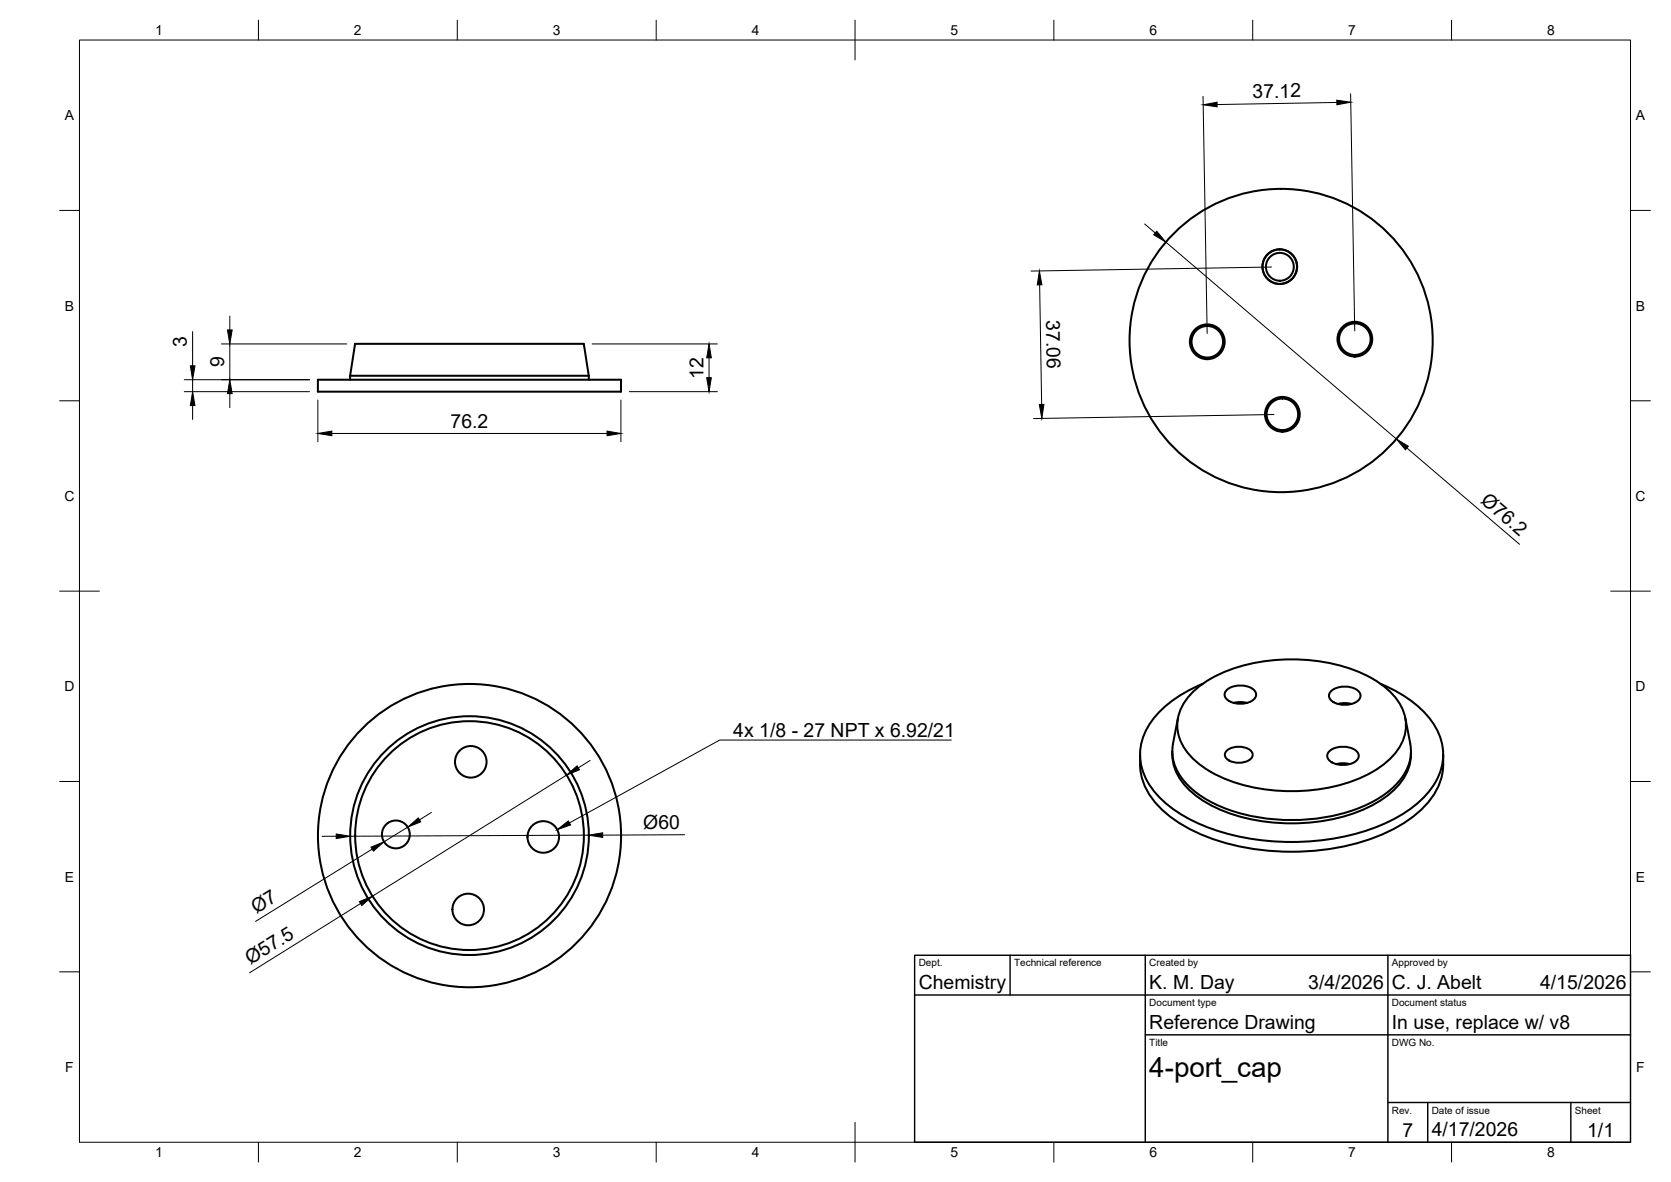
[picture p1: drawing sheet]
<svg xmlns="http://www.w3.org/2000/svg" width="420mm" height="297mm" viewBox="0 0 420 297" stroke-linecap="round" stroke-linejoin="round" font-family="sans-serif">
<!-- layer: Visible -->
<g fill="none" stroke="#000" stroke-width=".51">
<path d="M79.9 95.4h76.2v3h-76.2zM88 94.4h60M148 94.4l-1.2-8h-57.5l-1.3 8v1M148 94.4v1M300 173.9a32.8 32.8 0 0 1 18.2-7.8 44.6 44.6 0 0 1 26.9 4.5 15.6 15.6 0 0 1 8.2 9.7 11.2 11.2 0 0 1-3.7 10.3 32.8 32.8 0 0 1-18.3 7.8 44.6 44.6 0 0 1-26.9-4.4 15.6 15.6 0 0 1-8.2-9.7 11.2 11.2 0 0 1 3.8-10.4zM302.4 171.8a27 27 0 0 0-14.2 11.7 13.6 13.6 0 0 0 2.1 15.5 34.9 34.9 0 0 0 18.1 10.5 61.7 61.7 0 0 0 40.6-2.9 25 25 0 0 0 12.7-11.6 13.9 13.9 0 0 0-3.1-15.5 31.2 31.2 0 0 0-11.5-7.7M308.5 173.3a5.5 5.5 0 0 1 7.1 .5 1.93 1.93 0 0 1-1.5 2.7 5.5 5.5 0 0 1-6-1.2 1.5 1.5 0 0 1 .4-2zM310.2 176.6l1.7-.2 1.7 .2M334.8 173.6a5.5 5.5 0 0 1 7.1 .5 1.93 1.93 0 0 1-1.6 2.7 5.5 5.5 0 0 1-5.9-1.2 1.5 1.5 0 0 1 .4-2zM336.5 176.9l1.6-.2 1.7 .2M286.7 189.6a16.2 16.2 0 0 0 6.1 14.4 44.1 44.1 0 0 0 23.6 9.5 58.4 58.4 0 0 0 35.3-5.9 22.5 22.5 0 0 0 10.3-10.7 16.4 16.4 0 0 0 .9-7.3M294.8 188.8a12.3 12.3 0 0 0 4.5 9.9 35.3 35.3 0 0 0 20.6 8 45.4 45.4 0 0 0 26.1-4.9 16.9 16.9 0 0 0 8.4-9.4l.3-1.4 .1-2.2"/>
<path d="M296.2 180.5l-1.3 6.4a12.2 12.2 0 0 0 4.9 11.5 37.2 37.2 0 0 0 21.3 7.6 44.5 44.5 0 0 0 26.1-5.7 14.6 14.6 0 0 0 7.6-10.9l-.2-2.5-1.2-6.4M308.5 188.6a4.9 4.9 0 0 1 6.3 .4 1.72 1.72 0 0 1-1.5 2.4 4.7 4.7 0 0 1-5.1-1.1 1.32 1.32 0 0 1 .3-1.7zM334.3 188.7a5.5 5.5 0 0 1 7.1 .5 1.93 1.93 0 0 1-1.5 2.7 5.5 5.5 0 0 1-6-1.2 1.5 1.5 0 0 1 .4-2zM336 192l1.7-.2 1.7 .2"/>
<circle cx="321.8" cy="67" r="4.3"/>
<circle cx="321.8" cy="67" r="4.4"/>
<circle cx="321.8" cy="67.1" r="3.5"/>
<circle cx="303.6" cy="85.9" r="4"/>
<circle cx="303.6" cy="85.9" r="4.2"/>
<circle cx="303.6" cy="85.9" r="4.4"/>
<circle cx="322.1" cy="85.6" r="38.1"/>
<circle cx="340.7" cy="85.2" r="4"/>
<circle cx="340.7" cy="85.2" r="4.2"/>
<circle cx="340.7" cy="85.2" r="4.4"/>
<circle cx="322.4" cy="104.1" r="4"/>
<circle cx="322.4" cy="104.1" r="4.4"/>
<circle cx="322.4" cy="104.1" r="4.2"/>
<circle cx="118.4" cy="191.4" r="4"/>
<circle cx="99.5" cy="209.7" r="3.5"/>
<circle cx="118.1" cy="210" r="38.1"/>
<circle cx="118.1" cy="210" r="30"/>
<circle cx="118.1" cy="210" r="28.8"/>
<circle cx="136.6" cy="210.3" r="4"/>
<circle cx="117.7" cy="228.6" r="4"/>
</g>
<!-- layer: BORDER -->
<g fill="none" stroke="#000" stroke-width=".25">
<path d="M20 10.1h390v276.9h-390zM65 5.1v5M115 5.1v5M165 5.1v5M215 5.1v10M265 5.1v5M315 5.1v5M365 5.1v5M15 52.9h5M410 52.9h5M15 100.7h5M410 100.7h5"/>
<path d="M15 148.6h10M405 148.6h10M15 196.4h5M410 196.4h5M15 244.2h5M410 244.2h5M65 287v5M115 287v5M165 287v5M215 282.1v9.9M265 287v5M315 287v5"/>
<path d="M365 287v5"/>
</g>
<!-- layer: TITLEBLOCK -->
<path d="M230 240.1h180v46.9h-180zM230 250h180M254 240.1v9.9M288 240.1v46.9M349 240.1v46.9M288 260.1h122M349 277.1h61M359 277.1v9.9M395 277.1v9.9" fill="none" stroke="#000" stroke-width=".36"/>
<!-- layer: FD_Dimensions -->
<g fill="none" stroke="#000" stroke-width=".25">
<path d="M302.5 24.2l1 59.6M336.1 25.7l-30.1 .6M339.6 23.6l1 59.5M287.8 56.3l2.7 2.3M57.8 79.4v3.5M261.4 71.6l.5 30M293.1 60.8l58 49.5M319.7 67.1l-60.5 1M46.3 98.4h31.5M46.3 95.4h31.5M48.4 83.3v8.6M48.4 95.4v3"/>
<path d="M55.7 86.4h31.5M57.8 86.4v9M57.8 98.9v3.5M148.9 86.4h31.5M158.2 98.4h22.2M178.3 89.9v5M48.4 101.9v3.5M79.9 100.5v10.5M83.4 108.9h69.2M156.1 100.5v10.5M320.3 104.2l-60.4 1M353.8 112.6l28.3 24.2"/>
<path d="M142.4 194.8l-48.8 30.4M148.4 191.1l-3 1.9M84.5 210.1l-3.5 .1M93.6 213.4l-29.3 18.1M102.5 207.9l-5.9 3.6M108.5 204.2l-3 1.8M148 209.9l-60 .2M172.1 209.8l-20.6 .1M90.7 227.1l-27.9 17.4"/>
</g>
<g fill="#000" stroke="#000" stroke-width=".25">
<path d="M302.5 26.3l3.5-.6v1.1zM336.1 25.2l3.5 .5-3.5 .6zM290.9 58.1l2.2 2.7-3-1.8zM261.3 68.1l.7 3.5h-1.2zM47.9 91.9h1.1l-.6 3.5zM57.2 82.9h1.2l-.6 3.5zM57.8 95.4l.6 3.5h-1.2zM178.3 86.4l.6 3.5h-1.2zM177.7 94.9h1.2l-.6 3.5zM48.4 98.4l.6 3.5h-1.1zM79.9 108.9l3.5-.6v1.2zM152.6 108.3l3.5 .6-3.5 .6z"/>
<path d="M261.3 101.6h1.2l-.5 3.5zM351.1 110.3l3 1.8-.7 .9zM142.4 194.8l2.7-2.3 .6 .9zM84.5 209.6l3.5 .5-3.5 .6zM93.3 212.9l3.3-1.4-2.7 2.4zM102.5 207.9l2.7-2.4 .6 1zM148 209.9l3.5-.6v1.1zM90.4 226.6l3.2-1.4-2.6 2.4z"/>
</g>
<!-- layer: Hole Notes -->
<path d="M140.1 208.5l2.8-2.2 .6 1z" fill="#000" stroke="#000" stroke-width=".25"/>
<path d="M239.2 186h-58.2l-37.8 20.8" fill="none" stroke="#000" stroke-width=".25"/>
<text font-size="7" x="289" y="270.6">4-port_cap</text>
<g font-size="4.9">
<text x="315" y="24.6" transform="rotate(-1 315 24.6)">37.12</text>
<text x="263" y="80.5" transform="rotate(89 263 80.5)">37.06</text>
<text x="47" y="87.2" transform="rotate(-90 47 87.2)">3</text>
<text x="56.3" y="92.3" transform="rotate(-90 56.3 92.3)">9</text>
<text x="176.9" y="95.3" transform="rotate(-90 176.9 95.3)">12</text>
<text x="113.3" y="107.5">76.2</text>
<text x="372.1" y="126.2" transform="rotate(40 372.1 126.2)">Ø76.2</text>
<text x="184.4" y="185.3">4x 1/8 - 27 NPT x 6.92/21</text>
<text x="161.7" y="208.3">Ø60</text>
<text x="64.5" y="229.6" transform="rotate(-32 64.5 229.6)">Ø7</text>
<text x="62.9" y="242.5" transform="rotate(-32 62.9 242.5)">Ø57.5</text>
<text x="231" y="248.5">Chemistry</text>
<text x="289" y="248.5">K. M. Day</text>
<text x="329" y="248.5">3/4/2026</text>
<text x="350" y="248.5">C. J. Abelt</text>
<text x="387.2" y="248.5">4/15/2026</text>
<text x="289" y="258.6">Reference Drawing</text>
<text x="350" y="258.6">In use, replace w/ v8</text>
<text x="352.6" y="285.7">7</text>
<text x="360" y="285.5">4/17/2026</text>
<text x="399.1" y="285.7">1/1</text>
</g>
<g font-size="3.5">
<text x="39" y="8.8">1</text>
<text x="89" y="8.8">2</text>
<text x="139" y="8.8">3</text>
<text x="189" y="8.8">4</text>
<text x="239" y="8.8">5</text>
<text x="289" y="8.8">6</text>
<text x="339" y="8.8">7</text>
<text x="389" y="8.8">8</text>
<text x="16.3" y="30.2">A</text>
<text x="411.3" y="30.2">A</text>
<text x="16.3" y="78">B</text>
<text x="411.3" y="78">B</text>
<text x="16.2" y="125.9">C</text>
<text x="411.2" y="125.9">C</text>
<text x="16.2" y="173.7">D</text>
<text x="411.2" y="173.7">D</text>
<text x="16.3" y="221.6">E</text>
<text x="411.3" y="221.6">E</text>
<text x="16.4" y="269.4">F</text>
<text x="411.4" y="269.4">F</text>
<text x="39" y="290.8">1</text>
<text x="89" y="290.8">2</text>
<text x="139" y="290.8">3</text>
<text x="189" y="290.8">4</text>
<text x="239" y="290.8">5</text>
<text x="289" y="290.8">6</text>
<text x="339" y="290.8">7</text>
<text x="389" y="290.8">8</text>
</g>
<g font-size="2.5">
<text x="231" y="242.9">Dept.</text>
<text x="255" y="242.9">Technical reference</text>
<text x="289" y="242.9">Created by</text>
<text x="350" y="242.9">Approved by</text>
<text x="289" y="252.8">Document type</text>
<text x="350" y="252.8">Document status</text>
<text x="289" y="262.9">Title</text>
<text x="350" y="262.9">DWG No.</text>
<text x="350" y="279.9">Rev.</text>
<text x="360" y="279.9">Date of issue</text>
<text x="396" y="279.9">Sheet</text>
</g>
</svg>
